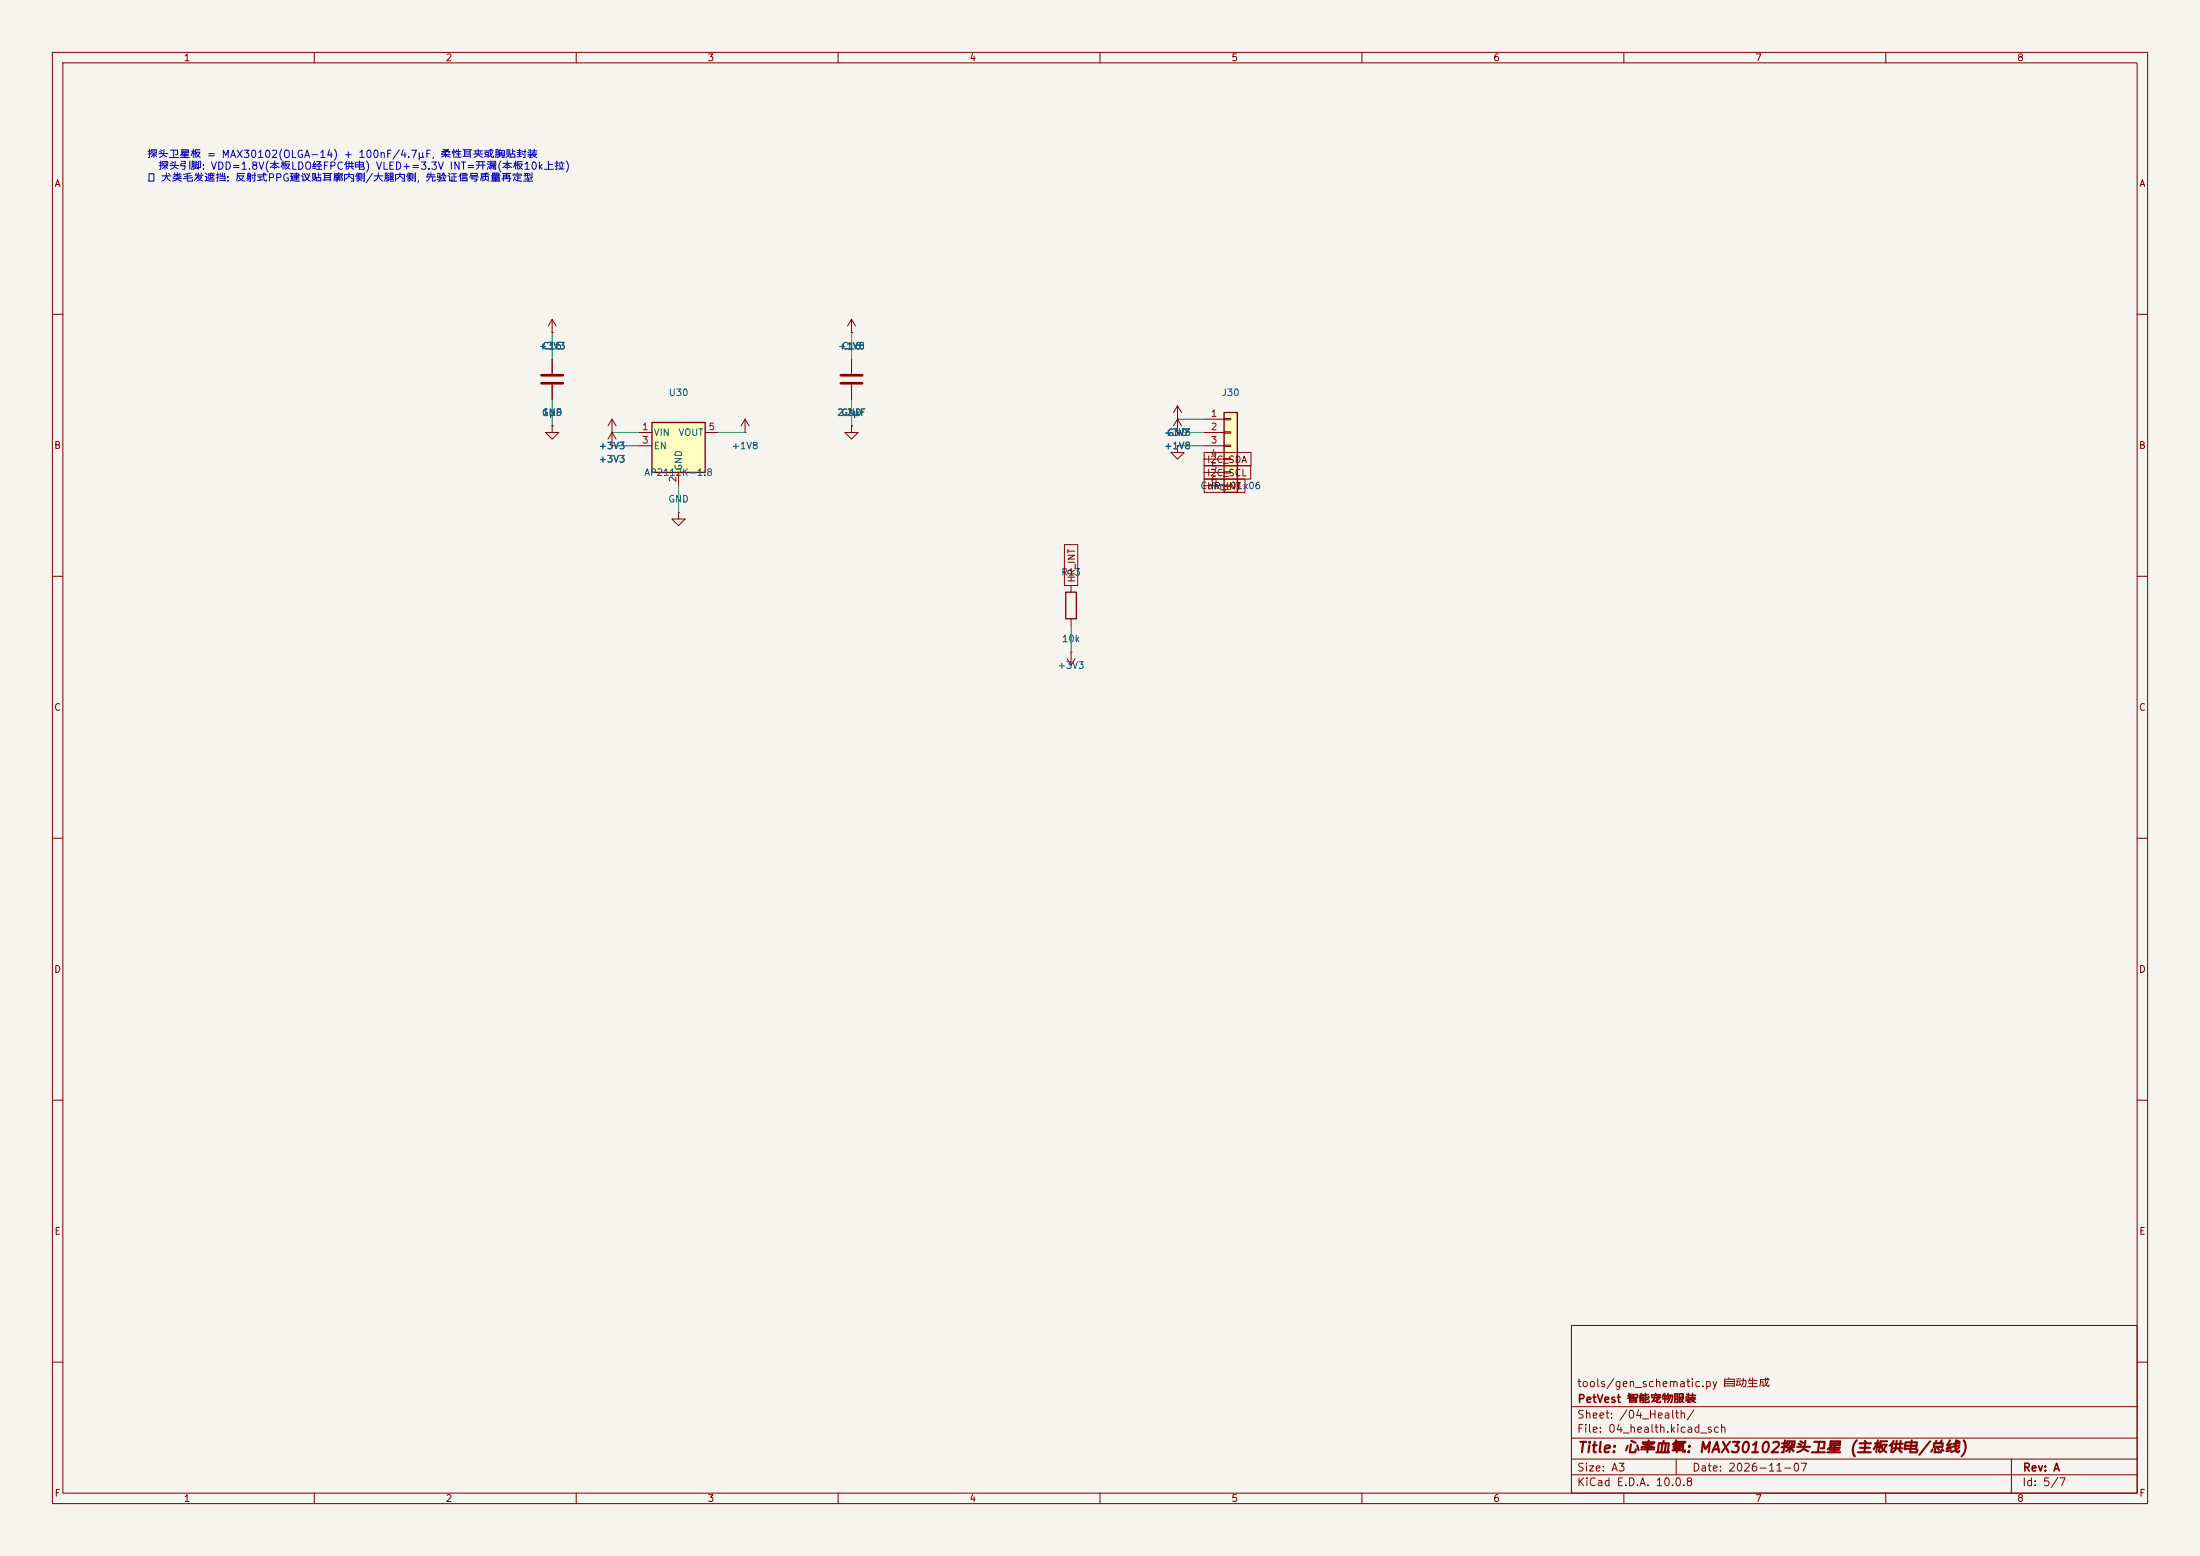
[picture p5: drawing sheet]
<svg xmlns="http://www.w3.org/2000/svg" width="420mm" height="297mm" viewBox="0 0 420 297" stroke-linecap="round" stroke-linejoin="round" font-family="sans-serif">
<path d="M0 0h420v297h-420z" fill="#f5f4ef" stroke="#f5f4ef" stroke-width=".19"/>
<g fill="none" stroke="#840000" stroke-width=".19">
<path d="M10 10h400v277h-400zM12 12h396v273h-396zM60 10v2M110 10v2M160 10v2M210 10v2M260 10v2M310 10v2M360 10v2M10 60h2M105.4 68.6v2.8M105.4 73.4v2.8"/>
<path d="M162.6 63.5h.1M162.6 61l-.8 1.2M162.6 61l.7 1.2M162.6 61v2.5M162.6 68.6v2.8M162.6 73.4v2.8M408 60h2M129.5 97.8v1.3h1.3l-1.3 1.2-1.2-1.2h1.2M129.5 97.8h.1M142.2 82.6h.1M142.2 80l-.7 1.3M142.2 80l.8 1.3"/>
<path d="M142.2 80v2.6M162.6 81.3v1.3h1.2l-1.2 1.2-1.3-1.2h1.3M162.6 81.3h.1M10 110h2M408 110h2M10 160h2M408 160h2M10 210h2M408 210h2M300 253h108v32h-108zM10 260h2M300 278.5h108"/>
<path d="M300 274.5h108M300 268.5h108M320 278.5v3M384 278.5v6.5M408 260h2M60 285v2M110 285v2M160 285v2M210 285v2M260 285v2M300 281.5h108M310 285v2"/>
<path d="M360 285v2"/>
</g>
<path d="M103.4 71.6h4M103.4 73.2h4M160.5 71.6h4.1M160.5 73.2h4.1" fill="none" stroke="#840000" stroke-width=".51"/>
<path d="M124.5 80.6h10.1v9.6h-10.1z" fill="#ffffc2"/>
<path d="M124.5 80.6h10.1v9.6h-10.1z" fill="none" stroke="#840000" stroke-width=".25"/>
<path d="M121.9 82.6h2.6M121.9 85.1h2.6M129.5 90.2v2.5M134.6 82.6h2.6" fill="none" stroke="#840000" stroke-width=".19"/>
<path d="M233.7 78.7h2.5v15.3h-2.5z" fill="#ffffc2"/>
<path d="M233.7 78.7h2.5v15.3h-2.5zM203.5 113h2v5.1h-2z" fill="none" stroke="#840000" stroke-width=".25"/>
<g fill="none" stroke="#840000" stroke-width=".19">
<path d="M105.4 63.5h.1M105.4 61l-.8 1.2M105.4 61l.8 1.2M105.4 61v2.5M105.4 68.6v2.8M105.4 73.4v2.8M162.6 63.5h.1M162.6 68.6v2.8M162.6 73.4v2.8M224.8 77.5v5.1M224.8 77.5l-.8 1.2M224.8 77.5l.8 1.2"/>
<path d="M233.7 79.9h1.2v.2h-1.2zM105.4 81.3v1.3h1.3l-1.3 1.2-1.3-1.2h1.3M105.4 81.3h.1M116.8 82.6h.1M116.8 85.1h.1M116.8 80l-.7 1.3M116.8 80l.8 1.3M116.8 80v5.1M116.8 82.6l-.7 1.2M116.8 82.6l.8 1.2M162.6 81.3h.1M224.8 85.1v1.3h1.3l-1.3 1.2-1.3-1.2h1.3"/>
<path d="M224.8 85.1h.1M224.8 82.6h.1M224.8 80h.1M224.8 80l-.8 1.3M224.8 80l.8 1.3M229.9 91.4h7.8v2.6h-7.8zM229.9 88.9h8.9v2.5h-8.9zM229.9 86.4h8.9v2.5h-8.9zM229.9 80h3.8M229.9 82.6h3.8M229.9 85.1h3.8M229.9 87.6h3.8"/>
<path d="M229.9 90.2h3.8M229.9 92.7h3.8M233.7 82.4h1.2v.3h-1.2zM233.7 85h1.2v.2h-1.2zM233.7 87.5h1.2v.3h-1.2zM233.7 90h1.2v.3h-1.2zM233.7 92.6h1.2v.2h-1.2zM203.2 104h2.5v7.8h-2.5zM204.5 111.8v1.2M204.5 118.1v1.3M203.7 125.7l.8 1.3M204.5 124.5h.1"/>
<path d="M204.5 124.5v2.5M205.2 125.7l-.7 1.3"/>
</g>
<path d="M105.4 63.5v5.1M105.4 76.2v5.1M162.6 63.5v5.1M162.6 76.2v5.1M116.8 82.6h5.1M116.8 85.1h5.1M129.5 92.7v5.1M137.2 82.6h5M224.8 82.6h5.1M224.8 85.1h5.1M224.8 80h5.1M204.5 119.4v5.1" fill="none" stroke="#009600" stroke-width=".19"/>
<text font-size="2" fill="#840000" x="301" y="277.8">Title: 心率血氧: MAX30102探头卫星 (主板供电/总线)</text>
<g font-size="1.5" fill="#840000">
<text x="300.9" y="265.1">tools/gen_schematic.py 自动生成</text>
<text x="301" y="268.1">PetVest 智能宠物服装</text>
<text x="300.9" y="273.8">File: 04_health.kicad_sch</text>
<text x="300.9" y="271.1">Sheet: /04_Health/</text>
<text x="300.9" y="281.2">Size: A3</text>
<text x="322.9" y="281.2">Date: 2026-11-07</text>
<text x="386" y="281.2">Rev: A</text>
<text x="300.9" y="284">KiCad E.D.A. 10.0.8</text>
<text x="385.9" y="284">Id: 5/7</text>
</g>
<g font-size="1.4" fill="#0000c2">
<text x="28" y="30.5">探头卫星板 = MAX30102(OLGA-14) + 100nF/4.7µF, 柔性耳夹或胸贴封装</text>
<text x="28" y="35">⚠ 犬类毛发遮挡: 反射式PPG建议贴耳廓内侧/大腿内侧, 先验证信号质量再定型</text>
<text x="30.1" y="32.7">探头引脚: VDD=1.8V(本板LDO经FPC供电) VLED+=3.3V INT=开漏(本板10k上拉)</text>
</g>
<g font-size="1.3" fill="#840000">
<text x="35" y="12">1</text>
<text x="85" y="12">2</text>
<text x="135" y="12">3</text>
<text x="185" y="12">4</text>
<text x="235" y="12">5</text>
<text x="285" y="12">6</text>
<text x="335" y="12">7</text>
<text x="385" y="12">8</text>
<text x="10.3" y="36">A</text>
<text x="408.3" y="36">A</text>
<text x="10.2" y="86">B</text>
<text x="230.3" y="88.7">I2C_SDA</text>
<text x="408.2" y="86">B</text>
<text x="230.3" y="93.8">HR_INT</text>
<text x="230.3" y="91.2">I2C_SCL</text>
<text x="205.5" y="111.3" transform="rotate(-90 205.5 111.3)">HR_INT</text>
<text x="10.2" y="136">C</text>
<text x="408.2" y="136">C</text>
<text x="10.2" y="186">D</text>
<text x="408.2" y="186">D</text>
<text x="10.3" y="236">E</text>
<text x="408.3" y="236">E</text>
<text x="10.3" y="286">F</text>
<text x="35" y="287">1</text>
<text x="85" y="287">2</text>
<text x="135" y="287">3</text>
<text x="185" y="287">4</text>
<text x="235" y="287">5</text>
<text x="285" y="287">6</text>
<text x="335" y="287">7</text>
<text x="385" y="287">8</text>
<text x="408.3" y="286">F</text>
</g>
<g font-size="1.3" fill="#006464">
<text x="102.7" y="67">+3V3</text>
<text x="103.4" y="67">C15</text>
<text x="159.9" y="67">+1V8</text>
<text x="160.6" y="67">C16</text>
<text x="127.5" y="75.9">U30</text>
<text x="233.1" y="75.9">J30</text>
<text x="103.3" y="79.7">GND</text>
<text x="103.5" y="79.7">1µF</text>
<text x="124.7" y="83.5">VIN</text>
<text x="129.4" y="83.5">VOUT</text>
<text x="159.7" y="79.7">2.2µF</text>
<text x="160.5" y="79.7">GND</text>
<text x="222.1" y="83.5">+3V3</text>
<text x="222.7" y="83.5">GND</text>
<text x="114.2" y="86.1">+3V3</text>
<text x="114.2" y="88.6">+3V3</text>
<text x="124.7" y="86.1">EN</text>
<text x="130.5" y="89.9" transform="rotate(-90 130.5 89.9)">GND</text>
<text x="139.6" y="86.1">+1V8</text>
<text x="222.1" y="86.1">+1V8</text>
<text x="122.9" y="91.1">AP2112K-1.8</text>
<text x="229" y="93.7">Conn_01x06</text>
<text x="127.5" y="96.2">GND</text>
<text x="202.5" y="110.2">R13</text>
<text x="202.6" y="122.9">10k</text>
<text x="201.8" y="128">+3V3</text>
</g>
<g font-size="1.3" fill="#a90000">
<text x="122.5" y="82.4">1</text>
<text x="135.2" y="82.4">5</text>
<text x="231" y="79.9">1</text>
<text x="231" y="82.4">2</text>
<text x="122.5" y="85">3</text>
<text x="231" y="85">3</text>
<text x="231" y="87.5">4</text>
<text x="129.4" y="92.2" transform="rotate(-90 129.4 92.2)">2</text>
<text x="231" y="90">5</text>
<text x="231" y="92.6">6</text>
</g>
</svg>
